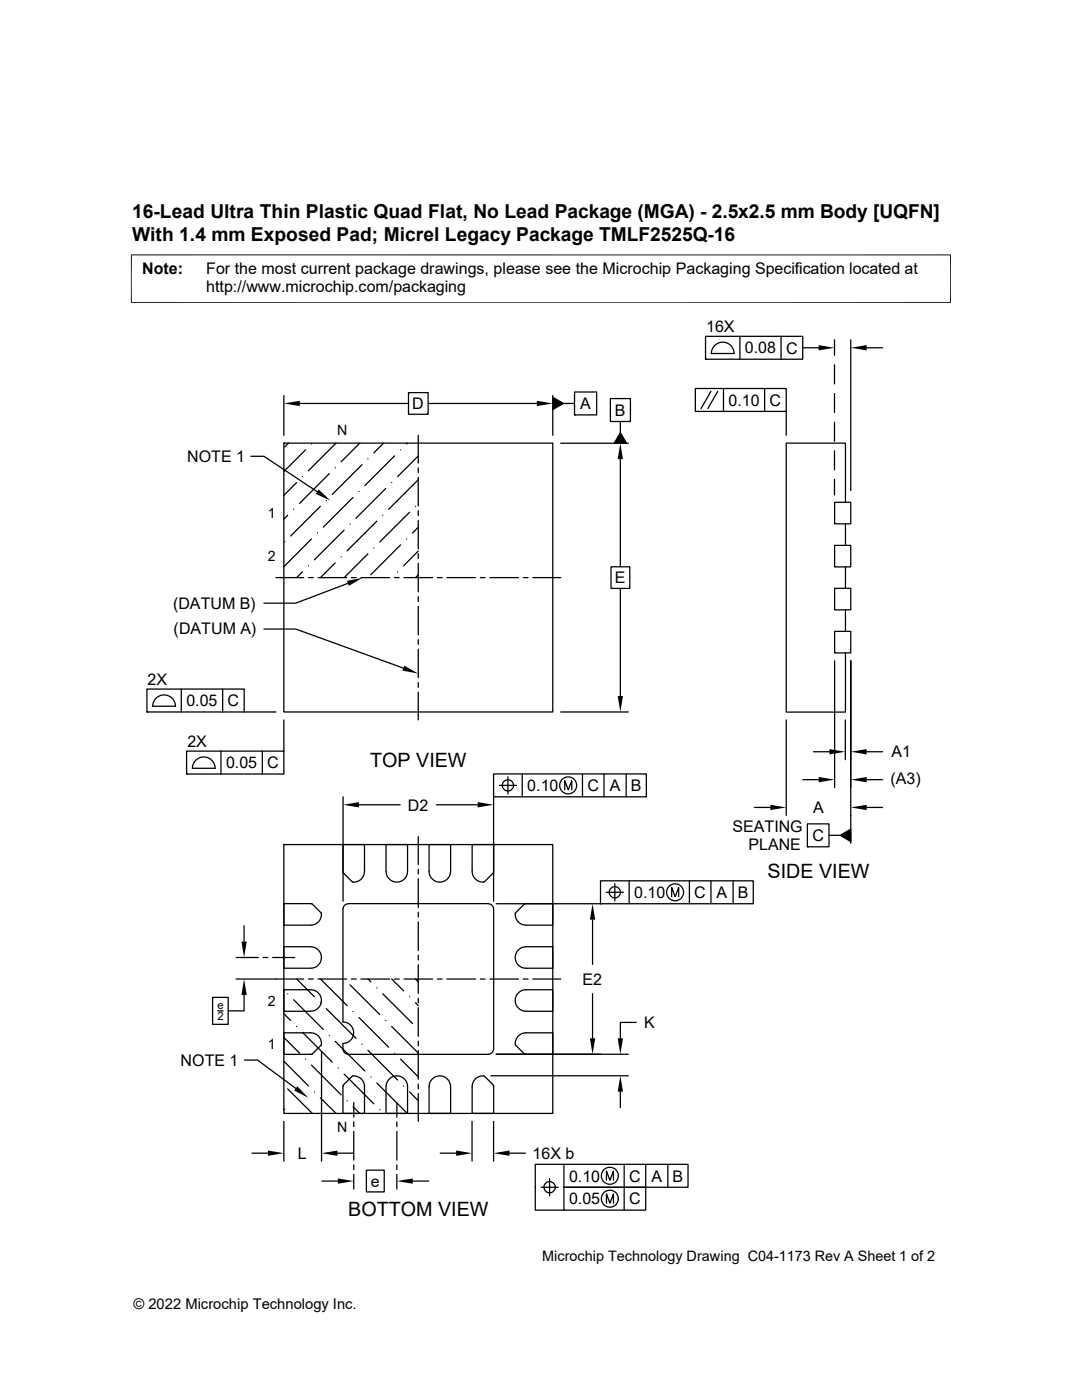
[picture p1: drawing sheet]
<svg xmlns="http://www.w3.org/2000/svg" width="216mm" height="279mm" viewBox="0 0 216 279" stroke-linecap="round" stroke-linejoin="round" font-family="sans-serif">
<g fill="none" stroke="#000" stroke-width=".25">
<path d="M56.6 78.9v8M81.5 78.4h3.9v4.3h-3.9zM110.3 78.9v8M110.3 79.3l2.1 1.2-2.1 1.2zM114.6 78.2h4.5v4.6h-4.5zM121.8 79.5h4v4.6h-4zM138.7 77.5h18.2v4.6h-18.2zM140.8 67.1h19.4v4.6h-19.4zM140.8 71.7h.1M141.9 78.1l-2 3.4M143.2 78.1l-2 3.4M144.4 77.5v4.6"/>
<path d="M146.5 70.5a2.26 2.26 0 0 0-2.3-2.2 2.26 2.26 0 0 0-2.3 2.2h4.6M147.6 67.1v4.6M152.6 77.5v4.6M155.9 67.1v4.6M160.2 69.4h3.1M166.5 67.8v3.1M166.5 72.8v3.8M166.5 78.5v3.8M169.8 67.8v30.1M172.9 69.4h3.2M50.1 91.1h2.6l10.6 7M56.6 88.4h53.7v53.7h-53.7z"/>
<path d="M56.6 88.4h.1M57.6 88.4l-.8 .8M59.2 96.3l-2.6 2.6M59.8 80.5h21.7M60.4 95.1h.1M61 89.8l-4.4 4.3M62.1 88.6h.1M65.1 99.9h.1M65.7 94.5l-5.9 6M66.9 93.3h.1M67.1 88.4l-5.5 5.5M70.4 99.3l-5.9 5.9"/>
<path d="M71.6 98.1h.1M71.8 88.4l-3.7 3.8M72.2 92.8l-5.9 5.9M73.4 91.6h.1M76.5 88.4l-1.9 2M77 97.5l-6 5.9M78.1 96.3h.1M78.7 91l-5.9 5.9M79.9 89.8h.1M81.3 88.4l-.2 .2M83.5 86.9v5.5M83.5 93.4v.9"/>
<path d="M83.5 95.3v5.7M83.5 91l-4.2 4.1M83.5 95.7l-5.9 5.9M85.4 80.5h21.7M111.9 88.5h13.5M112.4 80.5h2.2M114.6 82.8h.1M121.8 84.1h.1M123.8 86.3l1.2 2.2h-2.4zM123.8 84.1v2.2M123.8 91.6v21.5M138.7 82.1h.1"/>
<path d="M156.9 82.1v4.8M166.5 84.2v3.9M166.5 90v3.8M166.5 95.7v3.1M55.1 115.3h5.5M56.8 108.2h.1M57.4 102.8l-.8 .8M58.6 101.6h.1M60.4 114.1l-1.2 1.2M61.6 115.3h.9M61.6 112.9h.1M62.1 107.6l-5.5 5.5"/>
<path d="M63.3 106.4h.1M63.5 115.3h5.7M63.9 101l-5.9 6M66.9 112.3l-3 3M68.1 111.1h.1M68.7 105.8l-6 5.9M69.4 116.4l-10.4 4h-6.3M69.9 104.6h.1M70.1 115.3h1M72 115.3h5.7M73.4 110.5l-4.7 4.8M74.6 109.3h.1"/>
<path d="M75.2 104l-5.9 5.9M76.4 102.8h.1M78.7 115.3h1M79.3 114.1h.1M79.9 108.8l-5.9 5.9M80.6 115.3h5.7M81.1 107.6h.1M81.7 102.2l-5.9 6M82.9 101h.1M83.5 101.9v1M83.5 103.8v5.8M83.5 110.5v1"/>
<path d="M83.5 112.4v5.7M83.5 119.1v.9M83.5 114.7l-.6 .6M83.5 110l-3 2.9M83.5 105.2l-1.2 1.2M87.3 115.3h.9M89.2 115.3h5.7M95.8 115.3h1M97.7 115.3h5.8M104.4 115.3h1M106.3 115.3h5.6M121.9 113.1h3.8v4.3h-3.8z"/>
<path d="M123.8 117.4v21.5M166.5 117.4h3.3v4.3h-3.3zM166.5 108.8h3.3v4.3h-3.3zM166.5 100.2h3.3v4.3h-3.3zM168.7 100.2v-11.8h-11.8v53.7h11.8v-11.8M168.7 104.5v4.3M168.7 113.1v4.3M29.3 137.5h19.4v4.6h-19.4zM31.3 139.2a2.27 2.27 0 0 1 2.4-.3 2.27 2.27 0 0 1 1.3 2h-4.5l.2-.9zM36.2 137.5v4.6M44.4 137.5v4.6M52.7 125.5h6.3l21.5 7.8"/>
<path d="M83.5 121v5.7M83.5 127.7v.9M83.5 129.6v5.7M83.5 136.2v1M83.5 138.1v5.6M166.5 131.9v25.3M166.5 126h3.3v4.3h-3.3zM168.7 121.7v4.3M169.8 131.9v36.4M29.3 142.1h.1M37.2 149.9h19.4v4.6h-19.4zM37.2 154.5h.1"/>
<path d="M38.4 153.3h4.5a2.26 2.26 0 0 0-2.2-2.2 2.26 2.26 0 0 0-2.3 2.2M44.1 149.9v4.6M48.7 142.1h6.4M52.3 149.9v4.6M56.6 143.7v6.2M68.5 159v20.9M98.5 154.5h30.5v4.5h-30.5zM98.5 159h.1M98.5 159v20.9M99.6 156.7h3.5M101.3 155v3.5M104.2 154.5v4.5"/>
<path d="M111.9 142.1h13.5M112.7 157.6v-1.8l.7 1.8 .7-1.8v1.8M116.2 154.5v4.5M120.5 154.5v4.5M124.9 154.5v4.5M156.9 143.7v19M160.2 155.6h3.2M162.3 150h3.2M168.7 143.7v7.9M172.9 150h3.2M172.9 155.6h3.2M56.6 168.6h53.7v53.6h-53.7z"/>
<path d="M56.6 168.6h.1M68.5 174.2l1.8 1.8a2.12 2.12 0 0 0 2.4-2.1v-5.3h-4.3l.1 5.6M71.6 160.6h8.3M77 173.9a2.14 2.14 0 0 0 2.2 2.1 2.14 2.14 0 0 0 2.1-2.1v-5.3h-4.3v5.3M83.5 167v5.5M83.5 173.5v.9M83.5 175.4v5.7M85.6 168.6h4.3v5.3a2.14 2.14 0 0 1-2.1 2.1 2.14 2.14 0 0 1-2.2-2.1zM87.1 160.6h8.2M98.5 173.9v-5.3h-4.3v5.3a2.12 2.12 0 0 0 2.4 2.1l1.9-1.8v-.3M119.8 175.8h30.5v4.6h-30.5zM121 178.1h3.4"/>
<path d="M122.7 176.4v3.4M125.5 175.8v4.6M134 179v-1.9l.7 1.9 .7-1.9v1.9M137.6 175.8v4.6M141.9 175.8v4.6M146.3 175.8v4.6M150.5 161.1h3.2M161.1 164.4h4.3v4.6h-4.3zM161.1 169h.1M165.4 166.7h2.2M167.6 166.7l2.2-1.2v2.4zM172.9 161.1h3.2"/>
<path d="M42.4 199.1h3.1v5.3h-3.1zM47.1 191.1h4.4M47.1 195.4h13.5M48.7 198.6v3.1h-3.2M48.7 184.7v3.2M52.5 191.1h.9M54.4 191.1h4.4M57.4 198.3h.1M58.6 199.5l5.9 5.9M59.2 195.4l3.5 3.5M61.6 195.4h.9M62 180.3h-5.4v4.3h5.4a2.12 2.12 0 0 0 2.1-2.4"/>
<path d="M62 188.9h-5.4v4.3h5.4a2.14 2.14 0 0 0 2.1-2.1 2.14 2.14 0 0 0-2.1-2.1M62 180.4h.3l1.8 1.8M63.5 195.4h5.7M63.9 195.4l5.4 5.3M69.5 180.4l-.6 .1-.3 .3-.1 .6-.1 22.6a2.14 2.14 0 0 1 2.2 2.1 2.14 2.14 0 0 1-2.2 2.1M69.5 180.3h27.9M69.8 196.6l6 5.9M70.1 195.4h1M72 195.4h5.7M73.4 195.4l.6 .6M75.2 197.1h.1M76.4 198.3l5.9 6"/>
<path d="M78.2 195.4l2.3 2.3M78.7 195.4h1M80.6 195.4h5.7M81.7 198.9h.1M82.9 195.4l.6 .5M83.5 182.1v.9M83.5 184v5.7M83.5 190.6v1M83.5 192.5v5.7M83.5 199.2v1M87.3 195.4h.9M89.2 195.4h5.7"/>
<path d="M95.8 195.4h1M97.4 180.4l.6 .1 .3 .3 .2 .6M97.7 195.4h5.8M98.5 181.4v27.9M99 180.4h20.8M104.4 195.4h1M104.9 188.9h5.4v4.3h-5.4a2.14 2.14 0 0 1-2.1-2.1 2.14 2.14 0 0 1 2.1-2.1M104.9 180.3h5.4v4.3h-5.4a2.12 2.12 0 0 1-2.1-2.4l1.9-1.8h.2M106.3 195.4h5.6M118.2 183.5v8.9M118.2 198.3v8.9M119.8 180.4h.1"/>
<path d="M43.4 201.7h1.1M48.8 211.6h2.6l7.6 5.6M56.6 202.3l1.4 1.4M56.6 207.1l3.2 3.1M56.6 211.8l5 4.9M57.4 217.3l4.9 4.9M59.2 204.9h.1M60.4 206l5.9 6M61 211.4h.1M62 201.8a2.14 2.14 0 0 0 2.1-2.1 2.14 2.14 0 0 0-2.1-2.2h-5.4v4.3h5.4M62.1 212.6l6 5.9M62.7 217.9h.1"/>
<path d="M63.9 200.1h.1M63.9 219.1l3.2 3.1M64.1 208.5a2.12 2.12 0 0 0-2.1-2.4h-5.4v4.3h5.7M64.1 208.5l-1.8 1.9M64.2 209.8v21.9M65.1 201.3l5.9 5.9M65.7 206.6h.1M66.9 207.8l5.9 5.9M67.5 213.1h.1M68.4 208.3l.1 1.2 .1 .4 .3 .3 .6 .2h27.9l.6-.2 .3-.3 .2-.6M68.7 214.4l5.9 5.9M69.3 219.7h.1"/>
<path d="M70.3 214.7a2.12 2.12 0 0 1 2.4 2.2v5.3h-4.3l.1-5.6M70.3 214.7l-1.8 1.9M70.4 201.9h.1M71.6 203.1l6 5.9M72.2 208.4h.1M73.4 209.6l5.9 5.9M74 214.9h.1M75.2 216.1l5.9 6M77 203.7h.1M77 216.9v5.3h4.3v-5.3a2.14 2.14 0 0 0-2.1-2.2 2.14 2.14 0 0 0-2.2 2.2M78.1 204.9l5.4 5.3M78.7 210.2h.1"/>
<path d="M79.9 211.4l3.6 3.5M80.5 216.7h.1M81.7 217.9l1.8 1.8M82.9 200.1l.6 .6M83.5 201.1v5.7M83.5 207.8v.9M83.5 209.7v5.7M83.5 216.3v1M83.5 218.2v5.6M86.4 215.2a2.15 2.15 0 0 1 2.3-.3 2.15 2.15 0 0 1 1.2 2v5.3h-4.3v-5.6l.4-.9zM96.6 214.7a2.12 2.12 0 0 0-2.4 2.2v5.3h4.3v-5.3M96.6 214.7l1.9 1.9v.3"/>
<path d="M97.9 214.7h27.5M104.7 210.4h5.6v-4.3h-5.4a2.12 2.12 0 0 0-2.1 2.4l1.9 1.9M104.9 201.8a2.14 2.14 0 0 1-2.1-2.1 2.14 2.14 0 0 1 2.1-2.2h5.4v4.3h-5.4M123.8 217.9v3.1M125.4 210.4h-26.4M127 204h-3.2v3.2M50.3 230.1h3.2M56.6 221.3l.2 .2M56.6 223.8v7.9M64.2 235.7h3.2M67.3 230.1h3.2M70.4 220.9l1.4 1.3"/>
<path d="M70.6 220v2.9M70.6 223.9v1M70.6 225.8v5.7M70.6 232.5v.9M70.6 234.4v2.9M73.1 233.5h3.6v4.4h-3.6zM75.8 221.5h.1M79.2 220v2.9M79.2 223.9v1M79.2 225.8v5.7M79.2 232.5v.9M79.2 234.4v2.9"/>
<path d="M82.4 235.7h3.1M87.8 230.1h3.2M94.2 223.8v7.9M98.5 223.8v7.9M101.7 230.1h3.1M107.9 236.9h3.5M108.5 236.9a1.14 1.14 0 0 1 1.5-1.1 1.14 1.14 0 0 1 .5 1.8 1.14 1.14 0 0 1-1.9-.2l-.1-.5M109.7 235.2v3.5M112.5 232.4v4.5h16.3v4.6h-22v-9.1h30.5v4.5h-24.8v4.6M121 235.5v-1.8l.7 1.8 .7-1.8v1.8M124.5 232.4v9.1M128.8 232.4v4.5"/>
<path d="M133.3 232.4v4.5M121 240.1v-1.8l.7 1.8 .7-1.8v1.8"/>
<circle cx="101.3" cy="156.7" r="1.12"/>
<circle cx="113.4" cy="156.7" r="1.69"/>
<circle cx="122.7" cy="178.1" r="1.12"/>
<circle cx="134.7" cy="178.1" r="1.69"/>
<circle cx="121.7" cy="234.7" r="1.69"/>
<circle cx="121.7" cy="239.2" r="1.69"/>
</g>
<g fill="#000">
<path d="M56.6 80.5l3.2-.5v1zM107.1 80l3.2 .5-3.2 .5zM163.3 68.9l3.2 .5-3.2 .5zM169.8 69.4l3.1-.5v1zM63.6 97.7l2.3 2.2-2.9-1.3zM110.3 79.3l2.1 1.2-2.1 1.2zM123.8 88.5l.5 3.1h-1zM123.8 86.3l1.2 2.2h-2.4zM69.2 115.9l3.2-.6-2.8 1.6zM80.7 132.8l2.8 1.6-3.2-.6zM123.3 138.9h1l-.5 3.2zM163.4 155.1l3.1 .5-3.1 .5z"/>
<path d="M165.5 149.5l3.2 .5-3.2 .6zM169.8 150l3.1-.5v1.1zM169.8 155.6l3.1-.5v1zM68.5 160.6l3.1-.5v1zM95.3 160.1l3.2 .5-3.2 .5zM153.7 160.6l3.2 .5-3.2 .6zM167.6 166.7l2.2-1.2v2.4zM169.8 161.1l3.1-.5v1.1zM48.2 187.9h1l-.5 3.2zM48.7 195.4l.5 3.2h-1zM118.2 180.4l.6 3.1h-1.1zM59.3 216.8l2.3 2.3-2.9-1.5z"/>
<path d="M117.7 207.2h1.1l-.6 3.2zM123.8 214.7l.5 3.2h-1zM123.3 207.2h1l-.5 3.2zM53.5 229.6l3.1 .5-3.1 .6zM64.2 230.1l3.1-.5v1.1zM67.4 235.2l3.2 .5-3.2 .5zM79.2 235.7l3.2-.5v1zM91 229.6l3.2 .5-3.2 .6zM98.5 230.1l3.2-.5v1.1z"/>
</g>
<path d="M26.1 50.9h163.7M26.2 50.8v9.7M189.7 50.8v9.7M26.1 60.4h163.7" fill="none" stroke="#000" stroke-width=".2"/>
<g font-size="3.9">
<text x="73.9" y="153">TOP VIEW</text>
<text x="153.1" y="175.3">SIDE VIEW</text>
<text x="69.5" y="242.7">BOTTOM VIEW</text>
</g>
<g font-size="3.8">
<text x="26.4" y="43.5">16-Lead Ultra Thin Plastic Quad Flat, No Lead Package (MGA) - 2.5x2.5 mm Body [UQFN]</text>
<text x="26.4" y="48">With 1.4 mm Exposed Pad; Micrel Legacy Package TMLF2525Q-16</text>
</g>
<g font-size="3.2">
<text x="28.4" y="54.6">Note:</text>
<text x="41.1" y="58.3">http://www.microchip.com/packaging</text>
<text x="41.1" y="54.6">For the most current package drawings, please see the Microchip Packaging Specification located at</text>
<text x="140.9" y="66.4">16X</text>
<text x="148.6" y="70.5">0.08</text>
<text x="156.8" y="70.5">C</text>
<text x="82.3" y="81.7">D</text>
<text x="115.8" y="81.7">A</text>
<text x="122.7" y="83">B</text>
<text x="145.4" y="80.9">0.10</text>
<text x="153.6" y="81">C</text>
<text x="37.3" y="92.2">NOTE 1</text>
<text x="122.7" y="116.4">E</text>
<text x="34.5" y="121.5">(DATUM B)</text>
<text x="34.6" y="126.6">(DATUM A)</text>
<text x="29.5" y="136.7">2X</text>
<text x="37.2" y="140.9">0.05</text>
<text x="45.4" y="140.9">C</text>
<text x="37.4" y="149.1">2X</text>
<text x="45.1" y="153.3">0.05</text>
<text x="53.3" y="153.3">C</text>
<text x="177.9" y="151.2">A1</text>
<text x="81.4" y="161.8">D2</text>
<text x="105.2" y="157.9">0.10</text>
<text x="117.2" y="157.9">C</text>
<text x="121.7" y="157.9">A</text>
<text x="125.9" y="157.9">B</text>
<text x="177.7" y="156.4">(A3)</text>
<text x="146.2" y="166">SEATING</text>
<text x="162.1" y="167.9">C</text>
<text x="162.2" y="162.3">A</text>
<text x="149.4" y="169.7">PLANE</text>
<text x="126.6" y="179.2">0.10</text>
<text x="138.5" y="179.2">C</text>
<text x="143" y="179.2">A</text>
<text x="147.2" y="179.2">B</text>
<text x="116.2" y="196.5">E2</text>
<text x="128.5" y="205.2">K</text>
<text x="36" y="212.7">NOTE 1</text>
<text x="59.5" y="231.3">L</text>
<text x="106.3" y="231.3">16X b</text>
<text x="74" y="236.8">e</text>
<text x="113.5" y="235.8">0.10</text>
<text x="125.5" y="235.8">C</text>
<text x="130" y="235.8">A</text>
<text x="134.2" y="235.8">B</text>
<text x="113.5" y="240.4">0.05</text>
<text x="125.5" y="240.4">C</text>
</g>
<g font-size="2.9">
<text x="108.2" y="251.7">Microchip Technology Drawing C04-1173 Rev A Sheet 1 of 2</text>
<text x="26.6" y="261.3">© 2022 Microchip Technology Inc.</text>
</g>
<g font-size="2.8">
<text x="67.3" y="86.9">N</text>
<text x="53.5" y="103.4">1</text>
<text x="53.5" y="112">2</text>
<text x="53.5" y="200.7">2</text>
<text x="53.5" y="209.3">1</text>
<text x="67.3" y="225.8">N</text>
</g>
<g font-size="2.2">
<text x="43.4" y="201.5">e</text>
<text x="43.4" y="203.6">2</text>
</g>
</svg>
